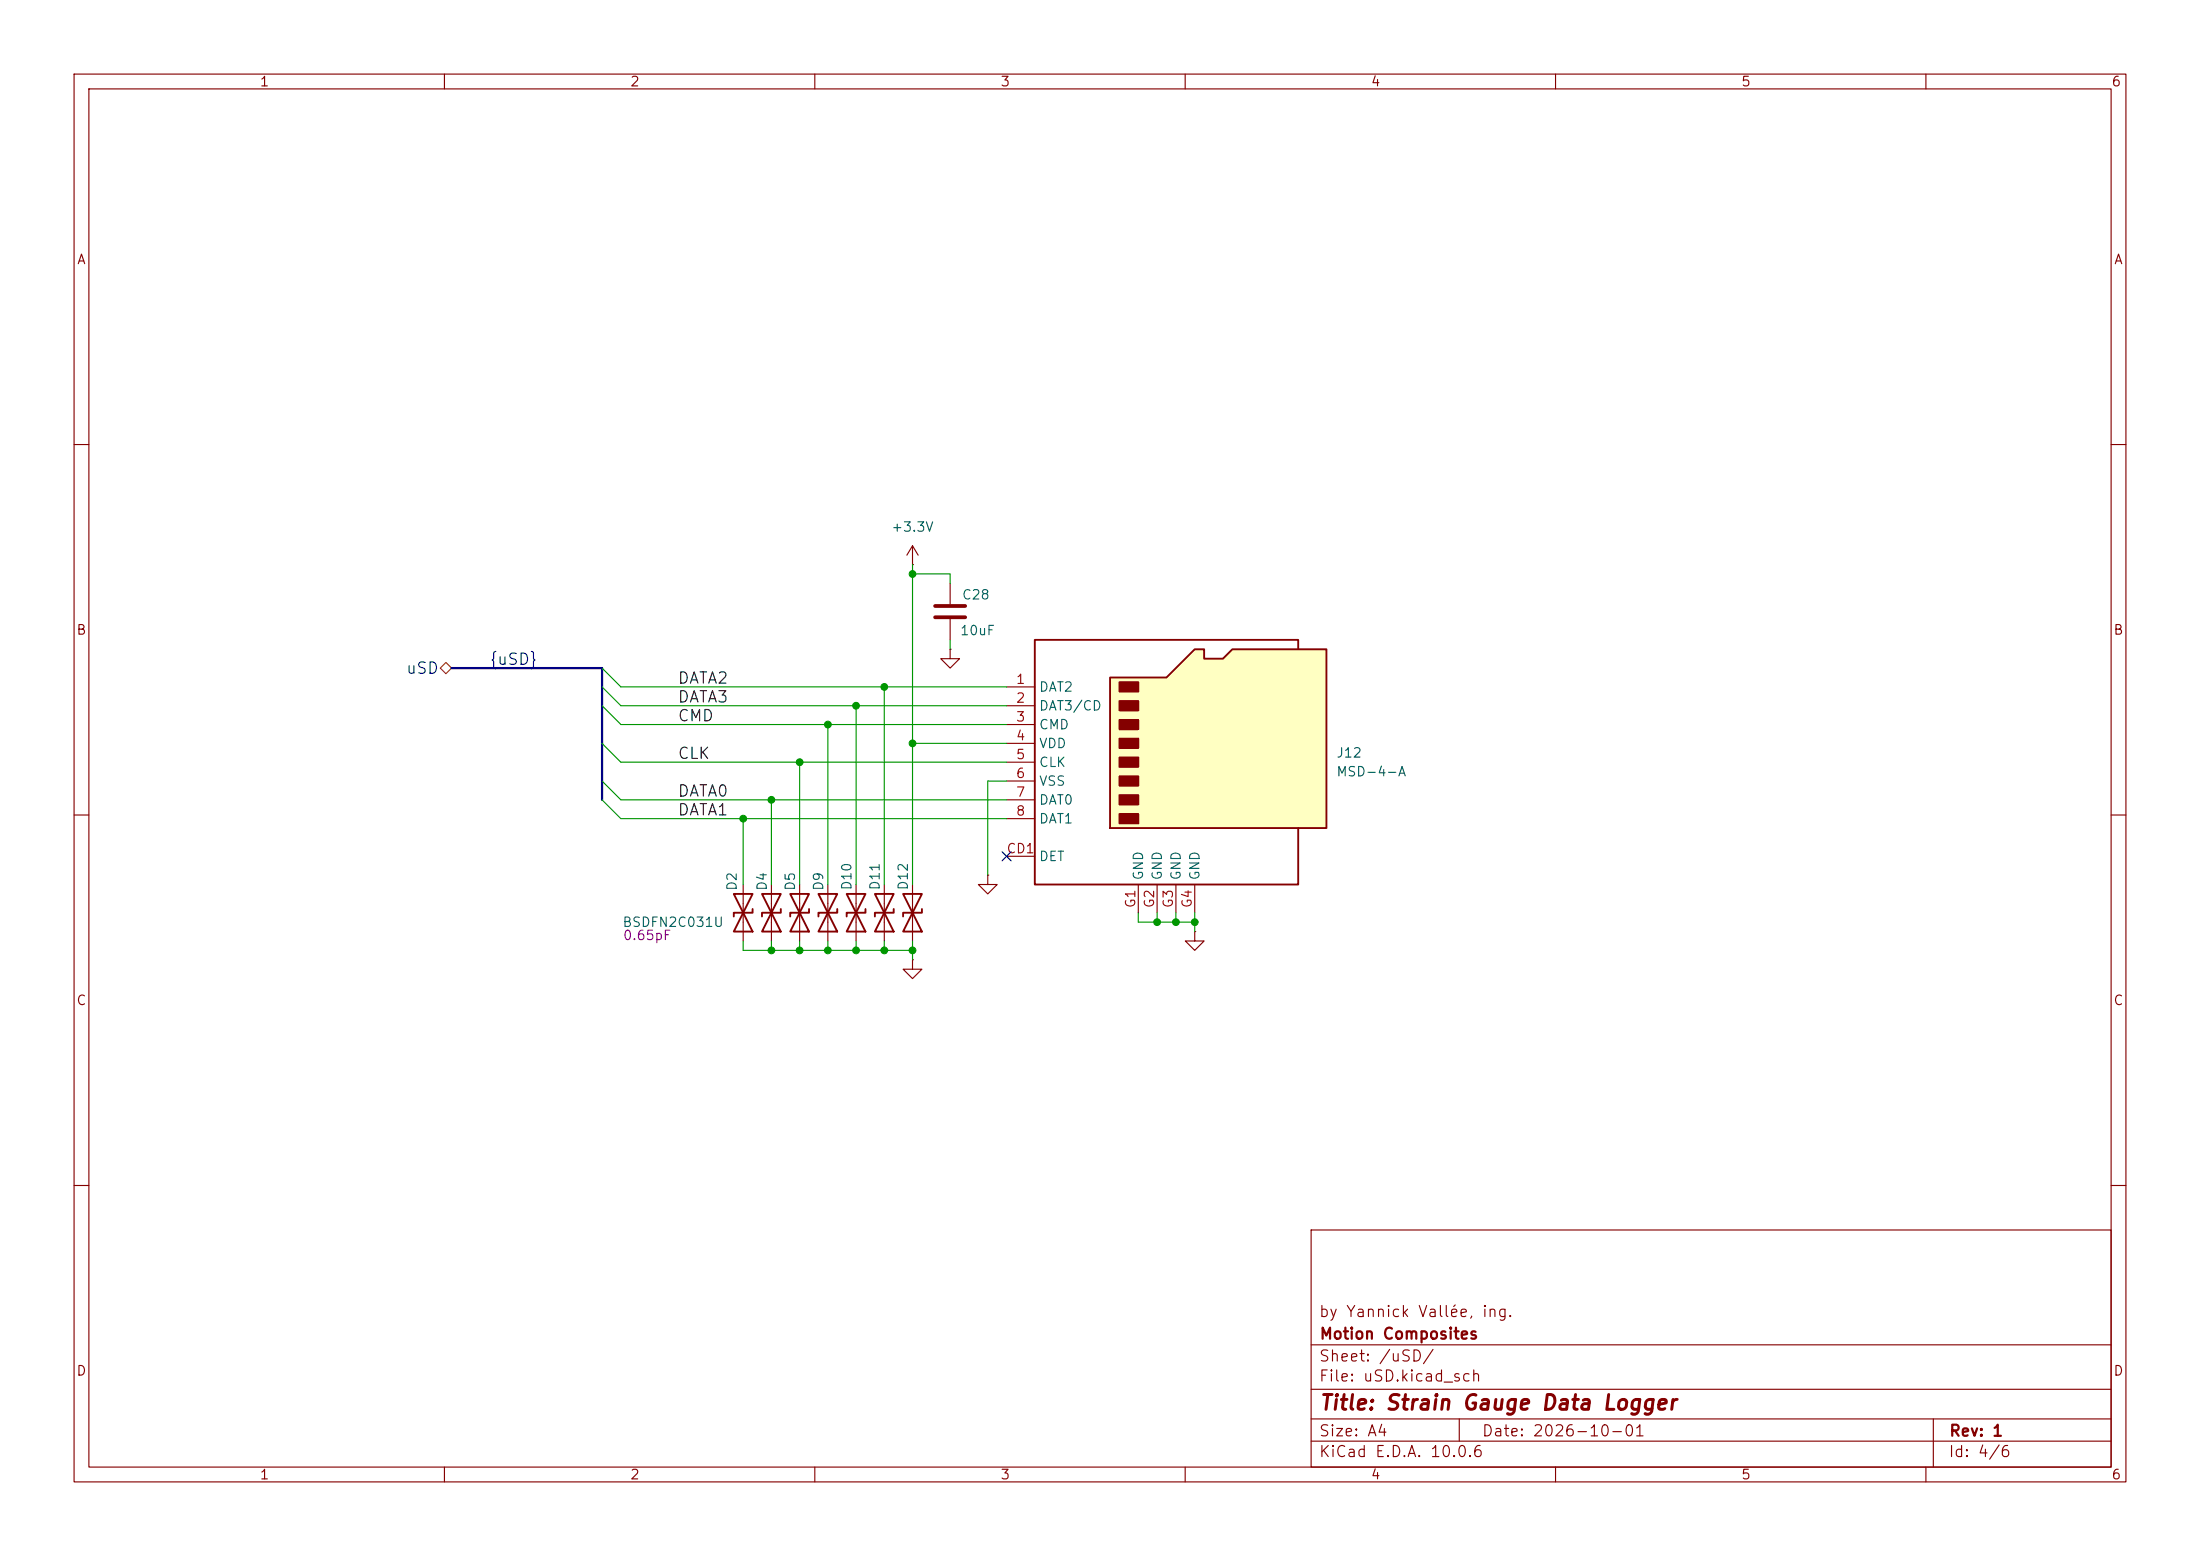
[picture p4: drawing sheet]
(kicad_sch
 (version 20260306)
 (generator "eeschema")
 (generator_version "10.0")
 (paper "A4")
 (title_block
  (title "Strain Gauge Data Logger")
  (date "2026-10-01")
  (rev "1")
  (company "Motion Composites")
  (comment 1 "by Yannick Vallée, ing."))
 (lib_symbols
  (symbol "Device:C"
   (pin_numbers (hide yes))
   (pin_names
    (offset 0.254)) (exclude_from_sim no) (in_bom yes) (on_board yes)
   (in_pos_files yes)
   (duplicate_pin_numbers_are_jumpers no)
   (property "Reference" "C" (at 0.635 2.54 0) (show_name no) (do_not_autoplace no) (effects (font (size 1.27 1.27)) (justify left)))
   (property "Value" "C" (at 0.635 -2.54 0) (show_name no) (do_not_autoplace no) (effects (font (size 1.27 1.27)) (justify left)))
   (property "Footprint" "" (at 0.9652 -3.81 0) (show_name no) (do_not_autoplace no) (hide yes) (effects (font (size 1.27 1.27))))
   (property "Datasheet" "" (at 0 0 0) (show_name no) (do_not_autoplace no) (hide yes) (effects (font (size 1.27 1.27))))
   (property "Description" "Unpolarized capacitor" (at 0 0 0) (show_name no) (do_not_autoplace no) (hide yes) (effects (font (size 1.27 1.27))))
   (symbol "C_0_1"
    (polyline (pts (xy -2.032 0.762) (xy 2.032 0.762)) (stroke (width 0.508) (type default)) (fill (type none)))
    (polyline (pts (xy -2.032 -0.762) (xy 2.032 -0.762)) (stroke (width 0.508) (type default)) (fill (type none))))
   (symbol "C_1_1"
    (pin passive line (at 0 3.81 270) (length 2.794) (name "" (effects (font (size 1.27 1.27)))) (number "1" (effects (font (size 1.27 1.27)))))
    (pin passive line (at 0 -3.81 90) (length 2.794) (name "" (effects (font (size 1.27 1.27)))) (number "2" (effects (font (size 1.27 1.27))))))
   (embedded_fonts no))
  (symbol "YV-library:TVS-BSDFN2C031U"
   (pin_numbers (hide yes))
   (pin_names
    (offset 1.016) (hide yes)) (exclude_from_sim no) (in_bom yes) (on_board yes)
   (in_pos_files yes)
   (duplicate_pin_numbers_are_jumpers no)
   (property "Reference" "D" (at 0 2.54 0) (show_name no) (do_not_autoplace no) (effects (font (size 1.27 1.27))))
   (property "Value" "BSDFN2C031U" (at 0 -2.54 0) (show_name no) (do_not_autoplace no) (effects (font (size 1.27 1.27))))
   (property "Footprint" "PCM_JLCPCB:D_DFN1006-2L" (at 0 0 0) (show_name no) (do_not_autoplace no) (hide yes) (effects (font (size 1.27 1.27))))
   (property "Datasheet" "https://xonstorage.z8.web.core.windows.net/pdf/bourne_bsdfn2c031u_xonjuly20_12_link.pdf" (at 0 0 0) (show_name no) (do_not_autoplace no) (hide yes) (effects (font (size 1.27 1.27))))
   (property "Description" "0.65pF 3.3V 500nA 50W@8/20us TVS, 6.2V, 7A@8/20us, Bidirectional, IEC 61000-4-2、IEC 61000-4-5、IEC 61000-4-4 DFN1006-2" (at 0 0 0) (show_name no) (do_not_autoplace no) (hide yes) (effects (font (size 1.27 1.27))))
   (property "PartNumber" "BSDFN2C031U" (at 0 0 0) (show_name no) (do_not_autoplace no) (hide yes) (effects (font (size 1.27 1.27))))
   (property "LCSC" "C600818" (at 0 0 0) (show_name no) (do_not_autoplace no) (hide yes) (effects (font (size 1.27 1.27))))
   (symbol "TVS-BSDFN2C031U_0_1"
    (polyline (pts (xy -2.54 1.27) (xy -2.54 -1.27) (xy 2.54 1.27) (xy 2.54 -1.27) (xy -2.54 1.27)) (stroke (width 0.254) (type default)) (fill (type none)))
    (polyline (pts (xy 0.508 1.27) (xy 0 1.27) (xy 0 -1.27) (xy -0.508 -1.27)) (stroke (width 0.254) (type default)) (fill (type none)))
    (polyline (pts (xy 1.27 0) (xy -1.27 0)) (stroke (width 0) (type default)) (fill (type none))))
   (symbol "TVS-BSDFN2C031U_1_1"
    (pin passive line (at -3.81 0 0) (length 2.54) (name "A1" (effects (font (size 1.27 1.27)))) (number "1" (effects (font (size 1.27 1.27)))))
    (pin passive line (at 3.81 0 180) (length 2.54) (name "A2" (effects (font (size 1.27 1.27)))) (number "2" (effects (font (size 1.27 1.27))))))
   (embedded_fonts no))
  (symbol "YV-library:uSD-MSD-4-A" (exclude_from_sim no) (in_bom yes) (on_board yes)
   (in_pos_files yes)
   (duplicate_pin_numbers_are_jumpers no)
   (property "Reference" "J" (at -16.51 17.78 0) (show_name no) (do_not_autoplace no) (effects (font (size 1.27 1.27))))
   (property "Value" "MSD-4-A" (at 16.51 17.78 0) (show_name no) (do_not_autoplace no) (effects (font (size 1.27 1.27)) (justify right)))
   (property "Footprint" "YV:MSD4A" (at 52.07 17.78 0) (show_name no) (do_not_autoplace no) (hide yes) (effects (font (size 1.27 1.27))))
   (property "Datasheet" "https://datasheet.lcsc.com/lcsc/2110151630_XKB-Connectivity-XKTF-015-N_C381082.pdf" (at 0 2.54 0) (show_name no) (do_not_autoplace no) (hide yes) (effects (font (size 1.27 1.27))))
   (property "Description" "Micro SD Card Socket with one card detection pin" (at 0 0 0) (show_name no) (do_not_autoplace no) (hide yes) (effects (font (size 1.27 1.27))))
   (property "PartNumber" "MSD-4-A" (at 0 0 0) (show_name no) (do_not_autoplace no) (hide yes) (effects (font (size 1.27 1.27))))
   (property "LCSC" "C22367949" (at 0 0 0) (show_name no) (do_not_autoplace no) (hide yes) (effects (font (size 1.27 1.27))))
   (symbol "uSD-MSD-4-A_0_1"
    (polyline (pts (xy -8.89 -8.89) (xy -8.89 11.43) (xy -1.27 11.43) (xy 2.54 15.24) (xy 3.81 15.24) (xy 3.81 13.97) (xy 6.35 13.97) (xy 7.62 15.24) (xy 20.32 15.24) (xy 20.32 -8.89) (xy -8.89 -8.89)) (stroke (width 0.254) (type default)) (fill (type background)))
    (rectangle (start -7.62 10.795) (end -5.08 9.525) (stroke (width 0.254) (type default)) (fill (type outline)))
    (rectangle (start -7.62 8.255) (end -5.08 6.985) (stroke (width 0.254) (type default)) (fill (type outline)))
    (rectangle (start -7.62 5.715) (end -5.08 4.445) (stroke (width 0.254) (type default)) (fill (type outline)))
    (rectangle (start -7.62 3.175) (end -5.08 1.905) (stroke (width 0.254) (type default)) (fill (type outline)))
    (rectangle (start -7.62 0.635) (end -5.08 -0.635) (stroke (width 0.254) (type default)) (fill (type outline)))
    (rectangle (start -7.62 -1.905) (end -5.08 -3.175) (stroke (width 0.254) (type default)) (fill (type outline)))
    (rectangle (start -7.62 -4.445) (end -5.08 -5.715) (stroke (width 0.254) (type default)) (fill (type outline)))
    (rectangle (start -7.62 -6.985) (end -5.08 -8.255) (stroke (width 0.254) (type default)) (fill (type outline)))
    (polyline (pts (xy 16.51 15.24) (xy 16.51 16.51) (xy -19.05 16.51) (xy -19.05 -16.51) (xy 16.51 -16.51) (xy 16.51 -8.89)) (stroke (width 0.254) (type default)) (fill (type none))))
   (symbol "uSD-MSD-4-A_1_1"
    (pin bidirectional line (at -22.86 10.16 0) (length 3.81) (name "DAT2" (effects (font (size 1.27 1.27)))) (number "1" (effects (font (size 1.27 1.27)))))
    (pin bidirectional line (at -22.86 7.62 0) (length 3.81) (name "DAT3/CD" (effects (font (size 1.27 1.27)))) (number "2" (effects (font (size 1.27 1.27)))))
    (pin input line (at -22.86 5.08 0) (length 3.81) (name "CMD" (effects (font (size 1.27 1.27)))) (number "3" (effects (font (size 1.27 1.27)))))
    (pin power_in line (at -22.86 2.54 0) (length 3.81) (name "VDD" (effects (font (size 1.27 1.27)))) (number "4" (effects (font (size 1.27 1.27)))))
    (pin input line (at -22.86 0 0) (length 3.81) (name "CLK" (effects (font (size 1.27 1.27)))) (number "5" (effects (font (size 1.27 1.27)))))
    (pin power_in line (at -22.86 -2.54 0) (length 3.81) (name "VSS" (effects (font (size 1.27 1.27)))) (number "6" (effects (font (size 1.27 1.27)))))
    (pin bidirectional line (at -22.86 -5.08 0) (length 3.81) (name "DAT0" (effects (font (size 1.27 1.27)))) (number "7" (effects (font (size 1.27 1.27)))))
    (pin bidirectional line (at -22.86 -7.62 0) (length 3.81) (name "DAT1" (effects (font (size 1.27 1.27)))) (number "8" (effects (font (size 1.27 1.27)))))
    (pin passive line (at -22.86 -12.7 0) (length 3.81) (name "DET" (effects (font (size 1.27 1.27)))) (number "CD1" (effects (font (size 1.27 1.27)))))
    (pin power_in line (at -5.08 -20.32 90) (length 3.81) (name "GND" (effects (font (size 1.27 1.27)))) (number "G1" (effects (font (size 1.27 1.27)))))
    (pin power_in line (at -2.54 -20.32 90) (length 3.81) (name "GND" (effects (font (size 1.27 1.27)))) (number "G2" (effects (font (size 1.27 1.27)))))
    (pin power_in line (at 0 -20.32 90) (length 3.81) (name "GND" (effects (font (size 1.27 1.27)))) (number "G3" (effects (font (size 1.27 1.27)))))
    (pin power_in line (at 2.54 -20.32 90) (length 3.81) (name "GND" (effects (font (size 1.27 1.27)))) (number "G4" (effects (font (size 1.27 1.27))))))
   (embedded_fonts no))
  (symbol "power:+3.3V"
   (power global)
   (pin_numbers (hide yes))
   (pin_names
    (offset 0) (hide yes)) (exclude_from_sim no) (in_bom yes) (on_board yes)
   (in_pos_files yes)
   (duplicate_pin_numbers_are_jumpers no)
   (property "Reference" "#PWR" (at 0 -3.81 0) (show_name no) (do_not_autoplace no) (hide yes) (effects (font (size 1.27 1.27))))
   (property "Value" "+3.3V" (at 0 3.556 0) (show_name no) (do_not_autoplace no) (effects (font (size 1.27 1.27))))
   (property "Footprint" "" (at 0 0 0) (show_name no) (do_not_autoplace no) (hide yes) (effects (font (size 1.27 1.27))))
   (property "Datasheet" "" (at 0 0 0) (show_name no) (do_not_autoplace no) (hide yes) (effects (font (size 1.27 1.27))))
   (property "Description" "Power symbol creates a global label with name \"+3.3V\"" (at 0 0 0) (show_name no) (do_not_autoplace no) (hide yes) (effects (font (size 1.27 1.27))))
   (symbol "+3.3V_0_1"
    (polyline (pts (xy -0.762 1.27) (xy 0 2.54)) (stroke (width 0) (type default)) (fill (type none)))
    (polyline (pts (xy 0 2.54) (xy 0.762 1.27)) (stroke (width 0) (type default)) (fill (type none)))
    (polyline (pts (xy 0 0) (xy 0 2.54)) (stroke (width 0) (type default)) (fill (type none))))
   (symbol "+3.3V_1_1"
    (pin power_in line (at 0 0 90) (length 0) (name "" (effects (font (size 1.27 1.27)))) (number "1" (effects (font (size 1.27 1.27))))))
   (embedded_fonts no))
  (symbol "power:GND"
   (power global)
   (pin_numbers (hide yes))
   (pin_names
    (offset 0) (hide yes)) (exclude_from_sim no) (in_bom yes) (on_board yes)
   (in_pos_files yes)
   (duplicate_pin_numbers_are_jumpers no)
   (property "Reference" "#PWR" (at 0 -6.35 0) (show_name no) (do_not_autoplace no) (hide yes) (effects (font (size 1.27 1.27))))
   (property "Value" "GND" (at 0 -3.81 0) (show_name no) (do_not_autoplace no) (effects (font (size 1.27 1.27))))
   (property "Footprint" "" (at 0 0 0) (show_name no) (do_not_autoplace no) (hide yes) (effects (font (size 1.27 1.27))))
   (property "Datasheet" "" (at 0 0 0) (show_name no) (do_not_autoplace no) (hide yes) (effects (font (size 1.27 1.27))))
   (property "Description" "Power symbol creates a global label with name \"GND\" , ground" (at 0 0 0) (show_name no) (do_not_autoplace no) (hide yes) (effects (font (size 1.27 1.27))))
   (symbol "GND_0_1"
    (polyline (pts (xy 0 0) (xy 0 -1.27) (xy 1.27 -1.27) (xy 0 -2.54) (xy -1.27 -1.27) (xy 0 -1.27)) (stroke (width 0) (type default)) (fill (type none))))
   (symbol "GND_1_1"
    (pin power_in line (at 0 0 270) (length 0) (name "" (effects (font (size 1.27 1.27)))) (number "1" (effects (font (size 1.27 1.27))))))
   (embedded_fonts no)))
 (junction
  (at 104.14 128.27)
  (diameter 0)
  (color 0 0 0 0))
 (junction
  (at 107.95 128.27)
  (diameter 0)
  (color 0 0 0 0))
 (junction
  (at 158.75 124.46)
  (diameter 0)
  (color 0 0 0 0))
 (junction
  (at 123.19 128.27)
  (diameter 0)
  (color 0 0 0 0))
 (junction
  (at 123.19 77.47)
  (diameter 0)
  (color 0 0 0 0))
 (junction
  (at 115.57 128.27)
  (diameter 0)
  (color 0 0 0 0))
 (junction
  (at 115.57 95.25)
  (diameter 0)
  (color 0 0 0 0))
 (junction
  (at 111.76 128.27)
  (diameter 0)
  (color 0 0 0 0))
 (junction
  (at 123.19 100.33)
  (diameter 0)
  (color 0 0 0 0))
 (junction
  (at 119.38 92.71)
  (diameter 0)
  (color 0 0 0 0))
 (junction
  (at 104.14 107.95)
  (diameter 0)
  (color 0 0 0 0))
 (junction
  (at 100.33 110.49)
  (diameter 0)
  (color 0 0 0 0))
 (junction
  (at 111.76 97.79)
  (diameter 0)
  (color 0 0 0 0))
 (junction
  (at 107.95 102.87)
  (diameter 0)
  (color 0 0 0 0))
 (junction
  (at 156.21 124.46)
  (diameter 0)
  (color 0 0 0 0))
 (junction
  (at 119.38 128.27)
  (diameter 0)
  (color 0 0 0 0))
 (junction
  (at 161.29 124.46)
  (diameter 0)
  (color 0 0 0 0))
 (no_connect
  (at 135.89 115.57))
 (bus_entry
  (at 81.28 105.41)
  (size 2.54 2.54)
  (stroke (width 0) (type default)))
 (bus_entry
  (at 81.28 100.33)
  (size 2.54 2.54)
  (stroke (width 0) (type default)))
 (bus_entry
  (at 81.28 95.25)
  (size 2.54 2.54)
  (stroke (width 0) (type default)))
 (bus_entry
  (at 81.28 107.95)
  (size 2.54 2.54)
  (stroke (width 0) (type default)))
 (bus_entry
  (at 81.28 92.71)
  (size 2.54 2.54)
  (stroke (width 0) (type default)))
 (bus_entry
  (at 81.28 90.17)
  (size 2.54 2.54)
  (stroke (width 0) (type default)))
 (wire
  (pts (xy 107.95 128.27) (xy 111.76 128.27))
  (stroke (width 0) (type default)))
 (wire
  (pts (xy 123.19 128.27) (xy 123.19 129.54))
  (stroke (width 0) (type default)))
 (wire
  (pts (xy 119.38 128.27) (xy 123.19 128.27))
  (stroke (width 0) (type default)))
 (wire
  (pts (xy 104.14 127) (xy 104.14 128.27))
  (stroke (width 0) (type default)))
 (wire
  (pts (xy 115.57 128.27) (xy 119.38 128.27))
  (stroke (width 0) (type default)))
 (wire
  (pts (xy 158.75 123.19) (xy 158.75 124.46))
  (stroke (width 0) (type default)))
 (wire
  (pts (xy 83.82 110.49) (xy 100.33 110.49))
  (stroke (width 0) (type default)))
 (wire
  (pts (xy 111.76 127) (xy 111.76 128.27))
  (stroke (width 0) (type default)))
 (wire
  (pts (xy 115.57 127) (xy 115.57 128.27))
  (stroke (width 0) (type default)))
 (wire
  (pts (xy 123.19 100.33) (xy 123.19 119.38))
  (stroke (width 0) (type default)))
 (wire
  (pts (xy 123.19 100.33) (xy 123.19 77.47))
  (stroke (width 0) (type default)))
 (wire
  (pts (xy 161.29 124.46) (xy 161.29 125.73))
  (stroke (width 0) (type default)))
 (wire
  (pts (xy 104.14 128.27) (xy 107.95 128.27))
  (stroke (width 0) (type default)))
 (wire
  (pts (xy 100.33 127) (xy 100.33 128.27))
  (stroke (width 0) (type default)))
 (wire
  (pts (xy 158.75 124.46) (xy 161.29 124.46))
  (stroke (width 0) (type default)))
 (wire
  (pts (xy 111.76 128.27) (xy 115.57 128.27))
  (stroke (width 0) (type default)))
 (wire
  (pts (xy 156.21 123.19) (xy 156.21 124.46))
  (stroke (width 0) (type default)))
 (wire
  (pts (xy 83.82 107.95) (xy 104.14 107.95))
  (stroke (width 0) (type default)))
 (wire
  (pts (xy 128.27 78.74) (xy 128.27 77.47))
  (stroke (width 0) (type default)))
 (wire
  (pts (xy 100.33 128.27) (xy 104.14 128.27))
  (stroke (width 0) (type default)))
 (wire
  (pts (xy 161.29 123.19) (xy 161.29 124.46))
  (stroke (width 0) (type default)))
 (wire
  (pts (xy 83.82 102.87) (xy 107.95 102.87))
  (stroke (width 0) (type default)))
 (wire
  (pts (xy 153.67 124.46) (xy 156.21 124.46))
  (stroke (width 0) (type default)))
 (wire
  (pts (xy 83.82 97.79) (xy 111.76 97.79))
  (stroke (width 0) (type default)))
 (wire
  (pts (xy 119.38 127) (xy 119.38 128.27))
  (stroke (width 0) (type default)))
 (wire
  (pts (xy 123.19 127) (xy 123.19 128.27))
  (stroke (width 0) (type default)))
 (wire
  (pts (xy 115.57 95.25) (xy 135.89 95.25))
  (stroke (width 0) (type default)))
 (bus
  (pts (xy 60.96 90.17) (xy 81.28 90.17))
  (stroke (width 0) (type default)))
 (wire
  (pts (xy 111.76 97.79) (xy 111.76 119.38))
  (stroke (width 0) (type default)))
 (wire
  (pts (xy 107.95 102.87) (xy 135.89 102.87))
  (stroke (width 0) (type default)))
 (wire
  (pts (xy 156.21 124.46) (xy 158.75 124.46))
  (stroke (width 0) (type default)))
 (wire
  (pts (xy 104.14 107.95) (xy 104.14 119.38))
  (stroke (width 0) (type default)))
 (wire
  (pts (xy 119.38 92.71) (xy 135.89 92.71))
  (stroke (width 0) (type default)))
 (wire
  (pts (xy 133.35 105.41) (xy 133.35 118.11))
  (stroke (width 0) (type default)))
 (wire
  (pts (xy 107.95 102.87) (xy 107.95 119.38))
  (stroke (width 0) (type default)))
 (wire
  (pts (xy 107.95 127) (xy 107.95 128.27))
  (stroke (width 0) (type default)))
 (wire
  (pts (xy 135.89 105.41) (xy 133.35 105.41))
  (stroke (width 0) (type default)))
 (wire
  (pts (xy 104.14 107.95) (xy 135.89 107.95))
  (stroke (width 0) (type default)))
 (wire
  (pts (xy 83.82 95.25) (xy 115.57 95.25))
  (stroke (width 0) (type default)))
 (wire
  (pts (xy 128.27 77.47) (xy 123.19 77.47))
  (stroke (width 0) (type default)))
 (wire
  (pts (xy 119.38 92.71) (xy 119.38 119.38))
  (stroke (width 0) (type default)))
 (wire
  (pts (xy 83.82 92.71) (xy 119.38 92.71))
  (stroke (width 0) (type default)))
 (wire
  (pts (xy 123.19 77.47) (xy 123.19 76.2))
  (stroke (width 0) (type default)))
 (wire
  (pts (xy 128.27 87.63) (xy 128.27 86.36))
  (stroke (width 0) (type default)))
 (wire
  (pts (xy 100.33 110.49) (xy 135.89 110.49))
  (stroke (width 0) (type default)))
 (bus
  (pts (xy 81.28 90.17) (xy 81.28 107.95))
  (stroke (width 0) (type default)))
 (wire
  (pts (xy 123.19 100.33) (xy 135.89 100.33))
  (stroke (width 0) (type default)))
 (wire
  (pts (xy 153.67 123.19) (xy 153.67 124.46))
  (stroke (width 0) (type default)))
 (wire
  (pts (xy 111.76 97.79) (xy 135.89 97.79))
  (stroke (width 0) (type default)))
 (wire
  (pts (xy 115.57 95.25) (xy 115.57 119.38))
  (stroke (width 0) (type default)))
 (wire
  (pts (xy 100.33 110.49) (xy 100.33 119.38))
  (stroke (width 0) (type default)))
 (label "{uSD}"
  (at 66.04 90.17 0)
  (effects (font (size 1.524 1.524)) (justify left bottom)))
 (label "DATA2"
  (at 91.44 92.71 0)
  (effects (font (size 1.524 1.524)) (justify left bottom)))
 (label "CMD"
  (at 91.44 97.79 0)
  (effects (font (size 1.524 1.524)) (justify left bottom)))
 (label "DATA3"
  (at 91.44 95.25 0)
  (effects (font (size 1.524 1.524)) (justify left bottom)))
 (label "DATA1"
  (at 91.44 110.49 0)
  (effects (font (size 1.524 1.524)) (justify left bottom)))
 (label "DATA0"
  (at 91.44 107.95 0)
  (effects (font (size 1.524 1.524)) (justify left bottom)))
 (label "CLK"
  (at 91.44 102.87 0)
  (effects (font (size 1.524 1.524)) (justify left bottom)))
 (hierarchical_label "uSD"
  (shape bidirectional)
  (at 60.96 90.17 180)
  (effects (font (size 1.524 1.524)) (justify right)))
 (symbol
  (lib_id "YV-library:TVS-BSDFN2C031U")
  (at 115.57 123.19 270)
  (mirror x)
  (unit 1)
  (body_style 1)
  (exclude_from_sim no)
  (in_bom yes)
  (on_board yes)
  (in_pos_files yes)
  (dnp no)
  (property "Reference" "D10" (at 114.3 116.332 0) (show_name no) (do_not_autoplace no) (effects (font (size 1.27 1.27)) (justify right)))
  (property "Value" "BSDFN2C031U" (at 113.03 124.4599 90) (hide yes) (show_name no) (do_not_autoplace no) (effects (font (size 1.27 1.27)) (justify right)))
  (property "Footprint" "PCM_JLCPCB:D_DFN1006-2L" (at 115.57 123.19 0) (hide yes) (show_name no) (do_not_autoplace no) (effects (font (size 1.27 1.27))))
  (property "Datasheet" "https://xonstorage.z8.web.core.windows.net/pdf/bourne_bsdfn2c031u_xonjuly20_12_link.pdf" (at 115.57 123.19 0) (hide yes) (show_name no) (do_not_autoplace no) (effects (font (size 1.27 1.27))))
  (property "Description" "0.65pF 3.3V 500nA 50W@8/20us TVS, 6.2V, 7A@8/20us, Bidirectional, IEC 61000-4-2、IEC 61000-4-5、IEC 61000-4-4 DFN1006-2" (at 115.57 123.19 0) (hide yes) (show_name no) (do_not_autoplace no) (effects (font (size 1.27 1.27))))
  (property "PartNumber" "BSDFN2C031U" (at 115.57 123.19 0) (hide yes) (show_name no) (do_not_autoplace no) (effects (font (size 1.27 1.27))))
  (property "LCSC" "C600818" (at 115.57 123.19 0) (hide yes) (show_name no) (do_not_autoplace no) (effects (font (size 1.27 1.27))))
  (pin "2")
  (pin "1"))
 (symbol
  (lib_id "power:GND")
  (at 123.19 129.54 0)
  (unit 1)
  (body_style 1)
  (exclude_from_sim no)
  (in_bom yes)
  (on_board yes)
  (in_pos_files yes)
  (dnp no)
  (fields_autoplaced yes)
  (property "Reference" "#PWR081" (at 123.19 135.89 0) (hide yes) (show_name no) (do_not_autoplace no) (effects (font (size 1.27 1.27))))
  (property "Value" "GND" (at 123.19 134.62 0) (hide yes) (show_name no) (do_not_autoplace no) (effects (font (size 1.27 1.27))))
  (property "Footprint" "" (at 123.19 129.54 0) (hide yes) (show_name no) (do_not_autoplace no) (effects (font (size 1.27 1.27))))
  (property "Datasheet" "" (at 123.19 129.54 0) (hide yes) (show_name no) (do_not_autoplace no) (effects (font (size 1.27 1.27))))
  (property "Description" "Power symbol creates a global label with name \"GND\" , ground" (at 123.19 129.54 0) (hide yes) (show_name no) (do_not_autoplace no) (effects (font (size 1.27 1.27))))
  (pin "1"))
 (symbol
  (lib_id "YV-library:TVS-BSDFN2C031U")
  (at 119.38 123.19 270)
  (mirror x)
  (unit 1)
  (body_style 1)
  (exclude_from_sim no)
  (in_bom yes)
  (on_board yes)
  (in_pos_files yes)
  (dnp no)
  (property "Reference" "D11" (at 118.11 116.332 0) (show_name no) (do_not_autoplace no) (effects (font (size 1.27 1.27)) (justify right)))
  (property "Value" "BSDFN2C031U" (at 116.84 124.4599 90) (hide yes) (show_name no) (do_not_autoplace no) (effects (font (size 1.27 1.27)) (justify right)))
  (property "Footprint" "PCM_JLCPCB:D_DFN1006-2L" (at 119.38 123.19 0) (hide yes) (show_name no) (do_not_autoplace no) (effects (font (size 1.27 1.27))))
  (property "Datasheet" "https://xonstorage.z8.web.core.windows.net/pdf/bourne_bsdfn2c031u_xonjuly20_12_link.pdf" (at 119.38 123.19 0) (hide yes) (show_name no) (do_not_autoplace no) (effects (font (size 1.27 1.27))))
  (property "Description" "0.65pF 3.3V 500nA 50W@8/20us TVS, 6.2V, 7A@8/20us, Bidirectional, IEC 61000-4-2、IEC 61000-4-5、IEC 61000-4-4 DFN1006-2" (at 119.38 123.19 0) (hide yes) (show_name no) (do_not_autoplace no) (effects (font (size 1.27 1.27))))
  (property "PartNumber" "BSDFN2C031U" (at 119.38 123.19 0) (hide yes) (show_name no) (do_not_autoplace no) (effects (font (size 1.27 1.27))))
  (property "LCSC" "C600818" (at 119.38 123.19 0) (hide yes) (show_name no) (do_not_autoplace no) (effects (font (size 1.27 1.27))))
  (pin "2")
  (pin "1"))
 (symbol
  (lib_id "power:GND")
  (at 128.27 87.63 0)
  (unit 1)
  (body_style 1)
  (exclude_from_sim no)
  (in_bom yes)
  (on_board yes)
  (in_pos_files yes)
  (dnp no)
  (fields_autoplaced yes)
  (property "Reference" "#PWR022" (at 128.27 93.98 0) (hide yes) (show_name no) (do_not_autoplace no) (effects (font (size 1.27 1.27))))
  (property "Value" "GND" (at 128.27 92.71 0) (hide yes) (show_name no) (do_not_autoplace no) (effects (font (size 1.27 1.27))))
  (property "Footprint" "" (at 128.27 87.63 0) (hide yes) (show_name no) (do_not_autoplace no) (effects (font (size 1.27 1.27))))
  (property "Datasheet" "" (at 128.27 87.63 0) (hide yes) (show_name no) (do_not_autoplace no) (effects (font (size 1.27 1.27))))
  (property "Description" "Power symbol creates a global label with name \"GND\" , ground" (at 128.27 87.63 0) (hide yes) (show_name no) (do_not_autoplace no) (effects (font (size 1.27 1.27))))
  (pin "1"))
 (symbol
  (lib_id "YV-library:TVS-BSDFN2C031U")
  (at 111.76 123.19 270)
  (mirror x)
  (unit 1)
  (body_style 1)
  (exclude_from_sim no)
  (in_bom yes)
  (on_board yes)
  (in_pos_files yes)
  (dnp no)
  (property "Reference" "D9" (at 110.49 117.602 0) (show_name no) (do_not_autoplace no) (effects (font (size 1.27 1.27)) (justify right)))
  (property "Value" "BSDFN2C031U" (at 109.22 124.4599 90) (hide yes) (show_name no) (do_not_autoplace no) (effects (font (size 1.27 1.27)) (justify right)))
  (property "Footprint" "PCM_JLCPCB:D_DFN1006-2L" (at 111.76 123.19 0) (hide yes) (show_name no) (do_not_autoplace no) (effects (font (size 1.27 1.27))))
  (property "Datasheet" "https://xonstorage.z8.web.core.windows.net/pdf/bourne_bsdfn2c031u_xonjuly20_12_link.pdf" (at 111.76 123.19 0) (hide yes) (show_name no) (do_not_autoplace no) (effects (font (size 1.27 1.27))))
  (property "Description" "0.65pF 3.3V 500nA 50W@8/20us TVS, 6.2V, 7A@8/20us, Bidirectional, IEC 61000-4-2、IEC 61000-4-5、IEC 61000-4-4 DFN1006-2" (at 111.76 123.19 0) (hide yes) (show_name no) (do_not_autoplace no) (effects (font (size 1.27 1.27))))
  (property "PartNumber" "BSDFN2C031U" (at 111.76 123.19 0) (hide yes) (show_name no) (do_not_autoplace no) (effects (font (size 1.27 1.27))))
  (property "LCSC" "C600818" (at 111.76 123.19 0) (hide yes) (show_name no) (do_not_autoplace no) (effects (font (size 1.27 1.27))))
  (pin "2")
  (pin "1"))
 (symbol
  (lib_id "YV-library:uSD-MSD-4-A")
  (at 158.75 102.87 0)
  (unit 1)
  (body_style 1)
  (exclude_from_sim no)
  (in_bom yes)
  (on_board yes)
  (in_pos_files yes)
  (dnp no)
  (fields_autoplaced yes)
  (property "Reference" "J12" (at 180.34 101.5999 0) (show_name no) (do_not_autoplace no) (effects (font (size 1.27 1.27)) (justify left)))
  (property "Value" "MSD-4-A" (at 180.34 104.1399 0) (show_name no) (do_not_autoplace no) (effects (font (size 1.27 1.27)) (justify left)))
  (property "Footprint" "YV:MSD4A" (at 210.82 85.09 0) (hide yes) (show_name no) (do_not_autoplace no) (effects (font (size 1.27 1.27))))
  (property "Datasheet" "https://datasheet.lcsc.com/lcsc/2110151630_XKB-Connectivity-XKTF-015-N_C381082.pdf" (at 158.75 100.33 0) (hide yes) (show_name no) (do_not_autoplace no) (effects (font (size 1.27 1.27))))
  (property "Description" "Micro SD Card Socket with one card detection pin" (at 158.75 102.87 0) (hide yes) (show_name no) (do_not_autoplace no) (effects (font (size 1.27 1.27))))
  (property "PartNumber" "MSD-4-A" (at 158.75 102.87 0) (hide yes) (show_name no) (do_not_autoplace no) (effects (font (size 1.27 1.27))))
  (property "LCSC" "C22367949" (at 158.75 102.87 0) (hide yes) (show_name no) (do_not_autoplace no) (effects (font (size 1.27 1.27))))
  (pin "2")
  (pin "3")
  (pin "5")
  (pin "1")
  (pin "7")
  (pin "CD1")
  (pin "G2")
  (pin "G4")
  (pin "G1")
  (pin "G3")
  (pin "4")
  (pin "6")
  (pin "8"))
 (symbol
  (lib_id "YV-library:TVS-BSDFN2C031U")
  (at 104.14 123.19 270)
  (mirror x)
  (unit 1)
  (body_style 1)
  (exclude_from_sim no)
  (in_bom yes)
  (on_board yes)
  (in_pos_files yes)
  (dnp no)
  (property "Reference" "D4" (at 102.87 117.602 0) (show_name no) (do_not_autoplace no) (effects (font (size 1.27 1.27)) (justify right)))
  (property "Value" "BSDFN2C031U" (at 101.6 124.4599 90) (hide yes) (show_name no) (do_not_autoplace no) (effects (font (size 1.27 1.27)) (justify right)))
  (property "Footprint" "PCM_JLCPCB:D_DFN1006-2L" (at 104.14 123.19 0) (hide yes) (show_name no) (do_not_autoplace no) (effects (font (size 1.27 1.27))))
  (property "Datasheet" "https://xonstorage.z8.web.core.windows.net/pdf/bourne_bsdfn2c031u_xonjuly20_12_link.pdf" (at 104.14 123.19 0) (hide yes) (show_name no) (do_not_autoplace no) (effects (font (size 1.27 1.27))))
  (property "Description" "0.65pF 3.3V 500nA 50W@8/20us TVS, 6.2V, 7A@8/20us, Bidirectional, IEC 61000-4-2、IEC 61000-4-5、IEC 61000-4-4 DFN1006-2" (at 104.14 123.19 0) (hide yes) (show_name no) (do_not_autoplace no) (effects (font (size 1.27 1.27))))
  (property "PartNumber" "BSDFN2C031U" (at 104.14 123.19 0) (hide yes) (show_name no) (do_not_autoplace no) (effects (font (size 1.27 1.27))))
  (property "LCSC" "C600818" (at 104.14 123.19 0) (hide yes) (show_name no) (do_not_autoplace no) (effects (font (size 1.27 1.27))))
  (pin "2")
  (pin "1"))
 (symbol
  (lib_id "power:GND")
  (at 133.35 118.11 0)
  (unit 1)
  (body_style 1)
  (exclude_from_sim no)
  (in_bom yes)
  (on_board yes)
  (in_pos_files yes)
  (dnp no)
  (fields_autoplaced yes)
  (property "Reference" "#PWR070" (at 133.35 124.46 0) (hide yes) (show_name no) (do_not_autoplace no) (effects (font (size 1.27 1.27))))
  (property "Value" "GND" (at 133.35 123.19 0) (hide yes) (show_name no) (do_not_autoplace no) (effects (font (size 1.27 1.27))))
  (property "Footprint" "" (at 133.35 118.11 0) (hide yes) (show_name no) (do_not_autoplace no) (effects (font (size 1.27 1.27))))
  (property "Datasheet" "" (at 133.35 118.11 0) (hide yes) (show_name no) (do_not_autoplace no) (effects (font (size 1.27 1.27))))
  (property "Description" "Power symbol creates a global label with name \"GND\" , ground" (at 133.35 118.11 0) (hide yes) (show_name no) (do_not_autoplace no) (effects (font (size 1.27 1.27))))
  (pin "1"))
 (symbol
  (lib_id "power:+3.3V")
  (at 123.19 76.2 0)
  (unit 1)
  (body_style 1)
  (exclude_from_sim no)
  (in_bom yes)
  (on_board yes)
  (in_pos_files yes)
  (dnp no)
  (fields_autoplaced yes)
  (property "Reference" "#PWR020" (at 123.19 80.01 0) (hide yes) (show_name no) (do_not_autoplace no) (effects (font (size 1.27 1.27))))
  (property "Value" "+3.3V" (at 123.19 71.12 0) (show_name no) (do_not_autoplace no) (effects (font (size 1.27 1.27))))
  (property "Footprint" "" (at 123.19 76.2 0) (hide yes) (show_name no) (do_not_autoplace no) (effects (font (size 1.27 1.27))))
  (property "Datasheet" "" (at 123.19 76.2 0) (hide yes) (show_name no) (do_not_autoplace no) (effects (font (size 1.27 1.27))))
  (property "Description" "Power symbol creates a global label with name \"+3.3V\"" (at 123.19 76.2 0) (hide yes) (show_name no) (do_not_autoplace no) (effects (font (size 1.27 1.27))))
  (pin "1"))
 (symbol
  (lib_id "YV-library:TVS-BSDFN2C031U")
  (at 107.95 123.19 270)
  (mirror x)
  (unit 1)
  (body_style 1)
  (exclude_from_sim no)
  (in_bom yes)
  (on_board yes)
  (in_pos_files yes)
  (dnp no)
  (property "Reference" "D5" (at 106.68 117.602 0) (show_name no) (do_not_autoplace no) (effects (font (size 1.27 1.27)) (justify right)))
  (property "Value" "BSDFN2C031U" (at 105.41 124.4599 90) (hide yes) (show_name no) (do_not_autoplace no) (effects (font (size 1.27 1.27)) (justify right)))
  (property "Footprint" "PCM_JLCPCB:D_DFN1006-2L" (at 107.95 123.19 0) (hide yes) (show_name no) (do_not_autoplace no) (effects (font (size 1.27 1.27))))
  (property "Datasheet" "https://xonstorage.z8.web.core.windows.net/pdf/bourne_bsdfn2c031u_xonjuly20_12_link.pdf" (at 107.95 123.19 0) (hide yes) (show_name no) (do_not_autoplace no) (effects (font (size 1.27 1.27))))
  (property "Description" "0.65pF 3.3V 500nA 50W@8/20us TVS, 6.2V, 7A@8/20us, Bidirectional, IEC 61000-4-2、IEC 61000-4-5、IEC 61000-4-4 DFN1006-2" (at 107.95 123.19 0) (hide yes) (show_name no) (do_not_autoplace no) (effects (font (size 1.27 1.27))))
  (property "PartNumber" "BSDFN2C031U" (at 107.95 123.19 0) (hide yes) (show_name no) (do_not_autoplace no) (effects (font (size 1.27 1.27))))
  (property "LCSC" "C600818" (at 107.95 123.19 0) (hide yes) (show_name no) (do_not_autoplace no) (effects (font (size 1.27 1.27))))
  (pin "2")
  (pin "1"))
 (symbol
  (lib_id "Device:C")
  (at 128.27 82.55 0)
  (unit 1)
  (body_style 1)
  (exclude_from_sim no)
  (in_bom yes)
  (on_board yes)
  (in_pos_files yes)
  (dnp no)
  (property "Reference" "C28" (at 129.794 80.264 0) (show_name no) (do_not_autoplace no) (effects (font (size 1.27 1.27)) (justify left)))
  (property "Value" "10uF" (at 129.54 85.09 0) (show_name no) (do_not_autoplace no) (effects (font (size 1.27 1.27)) (justify left)))
  (property "Footprint" "Capacitor_SMD:C_0402_1005Metric" (at 129.2352 86.36 0) (hide yes) (show_name no) (do_not_autoplace no) (effects (font (size 1.27 1.27))))
  (property "Datasheet" "" (at 128.27 82.55 0) (hide yes) (show_name no) (do_not_autoplace no) (effects (font (size 1.27 1.27))))
  (property "Description" "Unpolarized capacitor" (at 128.27 82.55 0) (hide yes) (show_name no) (do_not_autoplace no) (effects (font (size 1.27 1.27))))
  (property "KiLib_Generator" "SMD_2terminal_chip_molded" (at 128.27 82.55 0) (hide yes) (show_name no) (do_not_autoplace no) (effects (font (size 1.524 1.524))))
  (property "LCSC" "C20069813" (at 128.27 82.55 0) (hide yes) (show_name no) (do_not_autoplace no) (effects (font (size 1.524 1.524))))
  (pin "2")
  (pin "1"))
 (symbol
  (lib_id "power:GND")
  (at 161.29 125.73 0)
  (unit 1)
  (body_style 1)
  (exclude_from_sim no)
  (in_bom yes)
  (on_board yes)
  (in_pos_files yes)
  (dnp no)
  (fields_autoplaced yes)
  (property "Reference" "#PWR071" (at 161.29 132.08 0) (hide yes) (show_name no) (do_not_autoplace no) (effects (font (size 1.27 1.27))))
  (property "Value" "GND" (at 161.29 130.81 0) (hide yes) (show_name no) (do_not_autoplace no) (effects (font (size 1.27 1.27))))
  (property "Footprint" "" (at 161.29 125.73 0) (hide yes) (show_name no) (do_not_autoplace no) (effects (font (size 1.27 1.27))))
  (property "Datasheet" "" (at 161.29 125.73 0) (hide yes) (show_name no) (do_not_autoplace no) (effects (font (size 1.27 1.27))))
  (property "Description" "Power symbol creates a global label with name \"GND\" , ground" (at 161.29 125.73 0) (hide yes) (show_name no) (do_not_autoplace no) (effects (font (size 1.27 1.27))))
  (pin "1"))
 (symbol
  (lib_id "YV-library:TVS-BSDFN2C031U")
  (at 123.19 123.19 270)
  (mirror x)
  (unit 1)
  (body_style 1)
  (exclude_from_sim no)
  (in_bom yes)
  (on_board yes)
  (in_pos_files yes)
  (dnp no)
  (property "Reference" "D12" (at 121.92 116.332 0) (show_name no) (do_not_autoplace no) (effects (font (size 1.27 1.27)) (justify right)))
  (property "Value" "BSDFN2C031U" (at 120.65 124.4599 90) (hide yes) (show_name no) (do_not_autoplace no) (effects (font (size 1.27 1.27)) (justify right)))
  (property "Footprint" "PCM_JLCPCB:D_DFN1006-2L" (at 123.19 123.19 0) (hide yes) (show_name no) (do_not_autoplace no) (effects (font (size 1.27 1.27))))
  (property "Datasheet" "https://xonstorage.z8.web.core.windows.net/pdf/bourne_bsdfn2c031u_xonjuly20_12_link.pdf" (at 123.19 123.19 0) (hide yes) (show_name no) (do_not_autoplace no) (effects (font (size 1.27 1.27))))
  (property "Description" "0.65pF 3.3V 500nA 50W@8/20us TVS, 6.2V, 7A@8/20us, Bidirectional, IEC 61000-4-2、IEC 61000-4-5、IEC 61000-4-4 DFN1006-2" (at 123.19 123.19 0) (hide yes) (show_name no) (do_not_autoplace no) (effects (font (size 1.27 1.27))))
  (property "PartNumber" "BSDFN2C031U" (at 123.19 123.19 0) (hide yes) (show_name no) (do_not_autoplace no) (effects (font (size 1.27 1.27))))
  (property "LCSC" "C600818" (at 123.19 123.19 0) (hide yes) (show_name no) (do_not_autoplace no) (effects (font (size 1.27 1.27))))
  (pin "2")
  (pin "1"))
 (symbol
  (lib_id "YV-library:TVS-BSDFN2C031U")
  (at 100.33 123.19 270)
  (mirror x)
  (unit 1)
  (body_style 1)
  (exclude_from_sim no)
  (in_bom yes)
  (on_board yes)
  (in_pos_files yes)
  (dnp no)
  (property "Reference" "D2" (at 98.806 117.602 0) (show_name no) (do_not_autoplace no) (effects (font (size 1.27 1.27)) (justify right)))
  (property "Value" "BSDFN2C031U" (at 97.79 124.4599 90) (show_name no) (do_not_autoplace no) (effects (font (size 1.27 1.27)) (justify right)))
  (property "Footprint" "PCM_JLCPCB:D_DFN1006-2L" (at 100.33 123.19 0) (hide yes) (show_name no) (do_not_autoplace no) (effects (font (size 1.27 1.27))))
  (property "Datasheet" "https://xonstorage.z8.web.core.windows.net/pdf/bourne_bsdfn2c031u_xonjuly20_12_link.pdf" (at 100.33 123.19 0) (hide yes) (show_name no) (do_not_autoplace no) (effects (font (size 1.27 1.27))))
  (property "Description" "0.65pF 3.3V 500nA 50W@8/20us TVS, 6.2V, 7A@8/20us, Bidirectional, IEC 61000-4-2、IEC 61000-4-5、IEC 61000-4-4 DFN1006-2" (at 100.33 123.19 0) (hide yes) (show_name no) (do_not_autoplace no) (effects (font (size 1.27 1.27))))
  (property "PartNumber" "BSDFN2C031U" (at 100.33 123.19 0) (hide yes) (show_name no) (do_not_autoplace no) (effects (font (size 1.27 1.27))))
  (property "LCSC" "C600818" (at 100.33 123.19 0) (hide yes) (show_name no) (do_not_autoplace no) (effects (font (size 1.27 1.27))))
  (property "Capacitance" "0.65pF" (at 87.376 126.238 90) (show_name no) (do_not_autoplace no) (effects (font (size 1.27 1.27))))
  (pin "2")
  (pin "1")))
